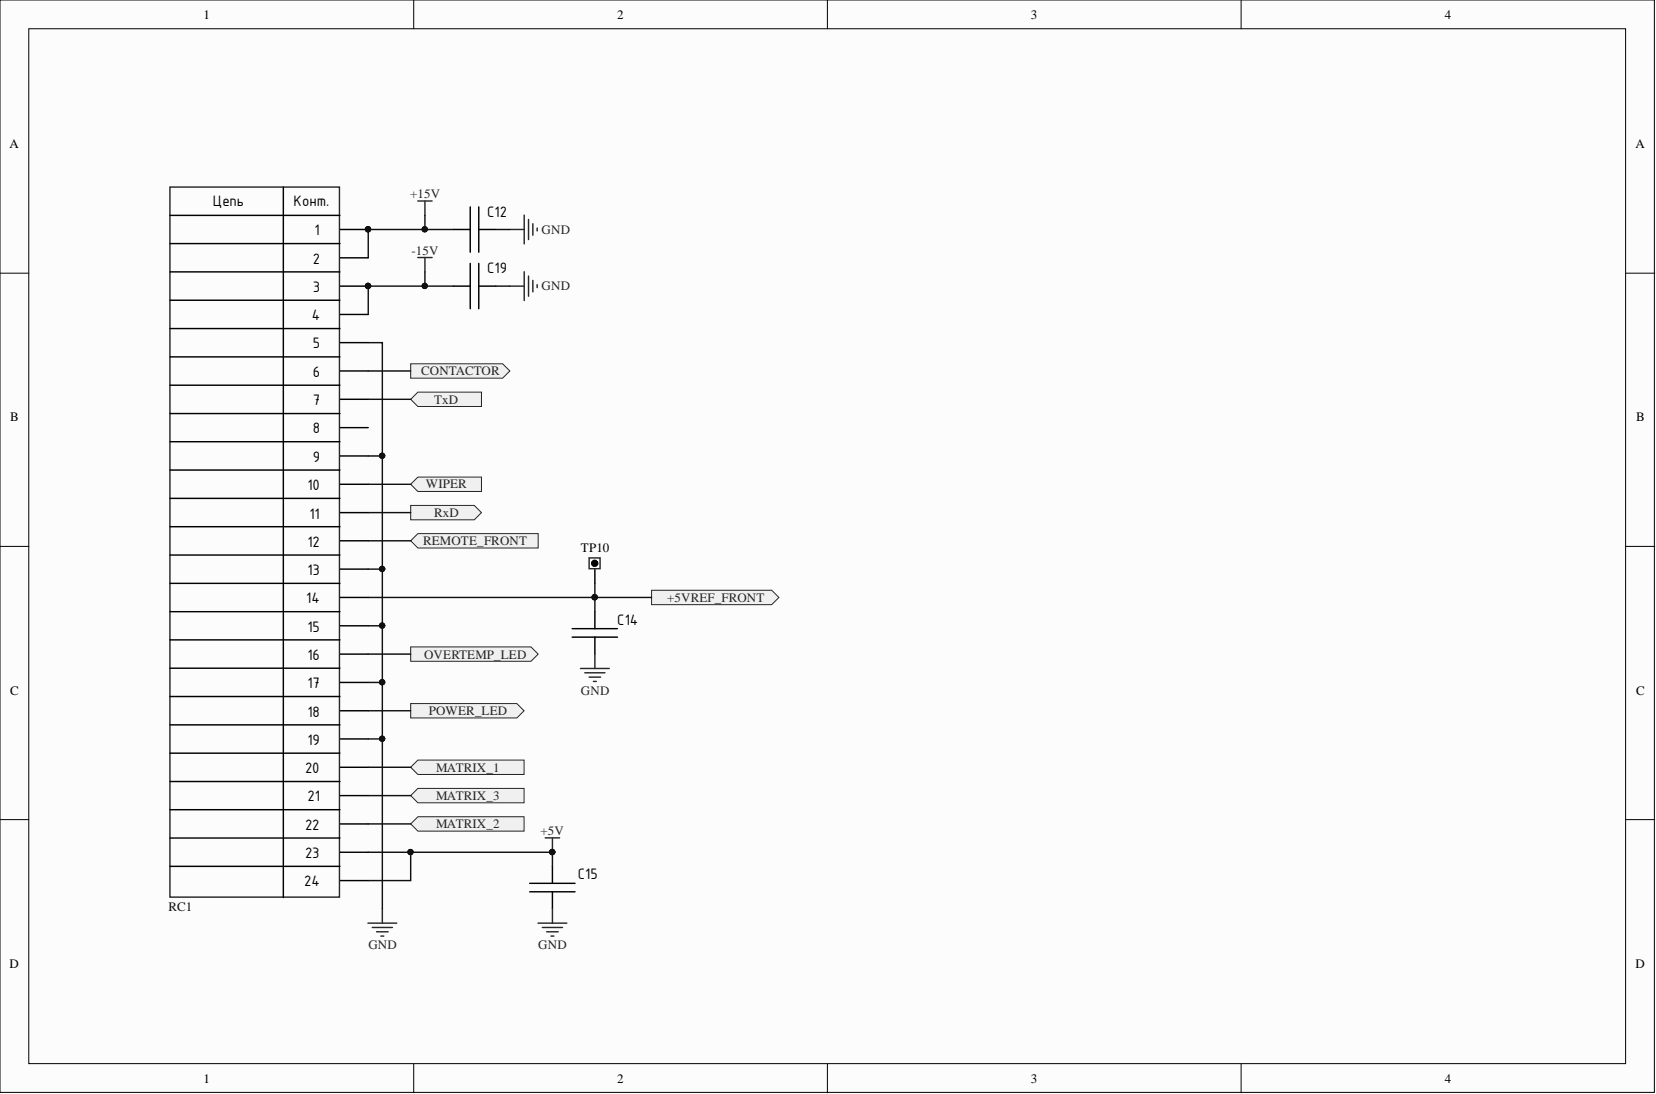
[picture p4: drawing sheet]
<svg xmlns="http://www.w3.org/2000/svg" width="292mm" height="193mm" viewBox="0 0 292 193" stroke-linecap="round" stroke-linejoin="round" font-family="sans-serif">
<g fill="#fcfcfc" stroke="#000" stroke-width=".18">
<path d="M0 0h291.8v192.7h-291.8z"/>
<path d="M5.1 5.1h281.6v182.5h-281.6z"/>
</g>
<path d="M73 0v5.1M145.9 0v5.1M218.9 0v5.1M0 48.2h5.1M286.8 48.2h5.1M0 96.4h5.1M286.8 96.4h5.1M0 144.6h5.1M286.8 144.6h5.1M73 187.7v5.1M145.9 187.7v5.1M218.9 187.7v5.1" fill="none" stroke="#000" stroke-width=".18"/>
<g fill="none" stroke="#000" stroke-width=".25">
<path d="M30 38h30M50 33v125.3M82.9 36.5v8M84.4 36.5v8M30 58h30M30 53h30M30 48h30M30 43h30M60 40.5h5M60 45.5h5M60 50.5h5M60 55.5h5"/>
<path d="M80 40.5h2.9M80 50.5h2.9M82.9 46.5v8M84.4 40.5h3M84.4 50.5h3M84.4 46.5v8M30 77.9h30M30 72.9h30M30 67.9h30M30 63h30M60 60.4h5M60 65.4h5"/>
<path d="M60 70.4h5M60 75.4h5M30 97.9h30M30 92.9h30M30 87.9h30M30 82.9h30M60 80.4h5M60 85.4h5M60 90.4h5M60 95.4h5M30 117.9h30M30 112.9h30"/>
<path d="M30 107.9h30M30 102.9h30M60 100.4h5M60 105.4h5M60 110.4h5M60 115.4h5M100.9 112.4h8M100.9 110.9h8M104.9 100.4v2.5M104.9 107.9v3M104.9 112.4v3M30 137.9h30"/>
<path d="M30 132.9h30M30 127.9h30M30 122.9h30M60 120.4h5M60 125.4h5M60 130.3h5M60 135.3h5M30 152.8h30M30 147.8h30M30 142.8h30M60 140.3h5M60 145.3h5"/>
<path d="M60 150.3h5M60 155.3h5M93.4 157.3h8M93.4 155.8h8M97.4 152.8v3M97.4 157.3v3"/>
</g>
<g fill="#0e0e0e" stroke="#0e0e0e" stroke-width=".18">
<circle cx="64.9" cy="40.4" r=".47"/>
<circle cx="64.9" cy="50.4" r=".47"/>
<circle cx="97.4" cy="150.3" r=".47"/>
</g>
<g fill="none" stroke="#262626" stroke-width=".25">
<path d="M30 33h29.9v125.2h-29.9zM73.7 35.5h2.5M75 35.5v2.5M92.5 37.9v5.1M93.2 38.7v3.6M94 39.5v2M73.7 45.4h2.5M75 45.4v2.6M89.9 40.5h2.6M89.9 50.5h2.6M92.5 47.9v5.1M93.2 48.7v3.5"/>
<path d="M94 49.5v2M94.8 40.2v.5M94.8 50.2v.5M103.9 98.4h1.9v1.9h-1.9zM102.4 117.9h5.1M103.2 118.7h3.5M103.9 119.4h2M104.9 115.4v2.5M104.7 120.2h.5M96.2 147.8h2.5M97.4 147.8v2.5M64.9 162.8h5.1"/>
<path d="M65.7 163.6h3.5M66.4 164.4h2.1M67.2 165.1h.5M67.4 160.3v2.5M94.9 162.8h5.1M95.7 163.6h3.5M96.4 164.4h2.1M97.2 165.1h.5M97.4 160.3v2.5"/>
</g>
<circle cx="104.9" cy="99.4" r=".27" fill="none" stroke="#000" stroke-width=".76"/>
<g fill="#f0f0f0" stroke="#262626" stroke-width=".18">
<path d="M72.4 64.2h16.3l1.2 1.2-1.2 1.3h-16.3z" fill-rule="evenodd"/>
<path d="M72.4 70.4l1.3-1.2h11.2v2.5h-11.2z" fill-rule="evenodd"/>
<path d="M72.4 85.4l1.3-1.2h11.2v2.5h-11.2z" fill-rule="evenodd"/>
<path d="M72.4 89.2h11.3l1.2 1.2-1.2 1.3h-11.3z" fill-rule="evenodd"/>
<path d="M72.4 95.4l1.3-1.3h21.2v2.6h-21.2z" fill-rule="evenodd"/>
<path d="M114.9 104.1h21.2l1.3 1.3-1.3 1.3h-21.2z" fill-rule="evenodd"/>
<path d="M72.4 114.1h21.3l1.2 1.3-1.2 1.2h-21.3z" fill-rule="evenodd"/>
<path d="M72.4 124.1h18.8l1.2 1.3-1.2 1.2h-18.8z" fill-rule="evenodd"/>
<path d="M72.4 135.3l1.3-1.2h18.7v2.5h-18.7z" fill-rule="evenodd"/>
<path d="M72.4 140.3l1.3-1.2h18.7v2.5h-18.7z" fill-rule="evenodd"/>
<path d="M72.4 145.3l1.3-1.2h18.7v2.5h-18.7z" fill-rule="evenodd"/>
</g>
<g fill="none" stroke="#0e0e0e" stroke-width=".25">
<path d="M75 38v2.5M75 48v2.5M80 50.5h-15v5M80 40.5h-15v5M87.4 40.5h2.5M87.4 50.5h2.5M65 60.4h2.4v20M65 70.4h7.4M65 65.4h7.4M65 80.4h2.4v20M65 95.4h7.4M65 90.4h7.4"/>
<path d="M65 85.4h7.4M65 110.4h2.4v10M65 100.4h2.4v10M65 105.4h49.9M65 115.4h7.4M104.9 102.9v5M65 130.3h2.4v30M65 120.4h2.4v9.9M65 135.3h7.4M65 125.4h7.4M65 150.3h32.4v2.5M65 145.3h7.4"/>
<path d="M65 140.3h7.4M72.4 150.3v5h-7.4"/>
</g>
<g fill="#0e0e0e" stroke="#0e0e0e" stroke-width=".18">
<circle cx="104.9" cy="105.3" r=".47"/>
<circle cx="72.4" cy="150.3" r=".47"/>
<circle cx="67.4" cy="130.3" r=".47"/>
<circle cx="67.4" cy="120.3" r=".47"/>
<circle cx="67.4" cy="110.3" r=".47"/>
<circle cx="67.4" cy="100.3" r=".47"/>
<circle cx="67.4" cy="80.4" r=".47"/>
<circle cx="74.9" cy="50.4" r=".47"/>
<circle cx="74.9" cy="40.4" r=".47"/>
<circle cx="97.4" cy="150.3" r=".47"/>
<circle cx="64.9" cy="50.4" r=".47"/>
<circle cx="64.9" cy="40.4" r=".47"/>
</g>
<g font-size="2.9">
<text x="37.6" y="36.3">Цепь</text>
<text x="51.8" y="36.3">Конт.</text>
<text x="55.5" y="41.5">1</text>
<text x="86" y="38.2">C12</text>
<text x="55.2" y="46.5">2</text>
<text x="55.2" y="51.5">3</text>
<text x="86" y="48.2">C19</text>
<text x="55" y="56.5">4</text>
<text x="55.2" y="61.5">5</text>
<text x="55.2" y="66.5">6</text>
<text x="55.2" y="71.4">7</text>
<text x="55.2" y="76.4">8</text>
<text x="55.2" y="81.4">9</text>
<text x="54.2" y="86.4">10</text>
<text x="54.6" y="91.5">11</text>
<text x="54.2" y="96.5">12</text>
<text x="54.2" y="101.5">13</text>
<text x="54" y="106.4">14</text>
<text x="54.2" y="111.4">15</text>
<text x="108.9" y="110.2">C14</text>
<text x="54.2" y="116.4">16</text>
<text x="54.2" y="121.4">17</text>
<text x="54.2" y="126.4">18</text>
<text x="54.2" y="131.4">19</text>
<text x="53.8" y="136.4">20</text>
<text x="54.2" y="141.4">21</text>
<text x="53.8" y="146.3">22</text>
<text x="53.8" y="151.3">23</text>
<text x="102" y="155.1">C15</text>
<text x="53.6" y="156.3">24</text>
</g>
<g font-size="2.3">
<text x="35.9" y="3.3">1</text>
<text x="108.9" y="3.3">2</text>
<text x="181.8" y="3.3">3</text>
<text x="254.8" y="3.3">4</text>
<text x="1.7" y="26.1">A</text>
<text x="288.5" y="26.1">A</text>
<text x="1.8" y="74.3">B</text>
<text x="288.6" y="74.3">B</text>
<text x="102.5" y="97.4">TP10</text>
<text x="1.8" y="122.5">C</text>
<text x="288.6" y="122.5">C</text>
<text x="1.7" y="170.7">D</text>
<text x="288.5" y="170.7">D</text>
<text x="35.9" y="191">1</text>
<text x="108.9" y="191">2</text>
<text x="181.8" y="191">3</text>
<text x="254.8" y="191">4</text>
</g>
<g font-size="2.3" fill="#262626">
<text x="72.3" y="34.9">+15V</text>
<text x="95.5" y="41.3">GND</text>
<text x="72.6" y="45">-15V</text>
<text x="95.5" y="51.2">GND</text>
<text x="74.3" y="66.2">CONTACTOR</text>
<text x="76.6" y="71.2">TxD</text>
<text x="75.1" y="86.2">WIPER</text>
<text x="76.6" y="91.2">RxD</text>
<text x="74.6" y="96.2">REMOTE_FRONT</text>
<text x="117.7" y="106.2">+5VREF_FRONT</text>
<text x="74.8" y="116.2">OVERTEMP_LED</text>
<text x="102.5" y="122.5">GND</text>
<text x="75.6" y="126.1">POWER_LED</text>
<text x="76.9" y="136.1">MATRIX_1</text>
<text x="76.9" y="141.1">MATRIX_3</text>
<text x="76.9" y="146.1">MATRIX_2</text>
<text x="95.4" y="147.3">+5V</text>
<text x="65" y="167.4">GND</text>
<text x="94.9" y="167.4">GND</text>
</g>
<text font-size="2.3" fill="#0e0e0e" x="29.7" y="160.6">RC1</text>
</svg>
